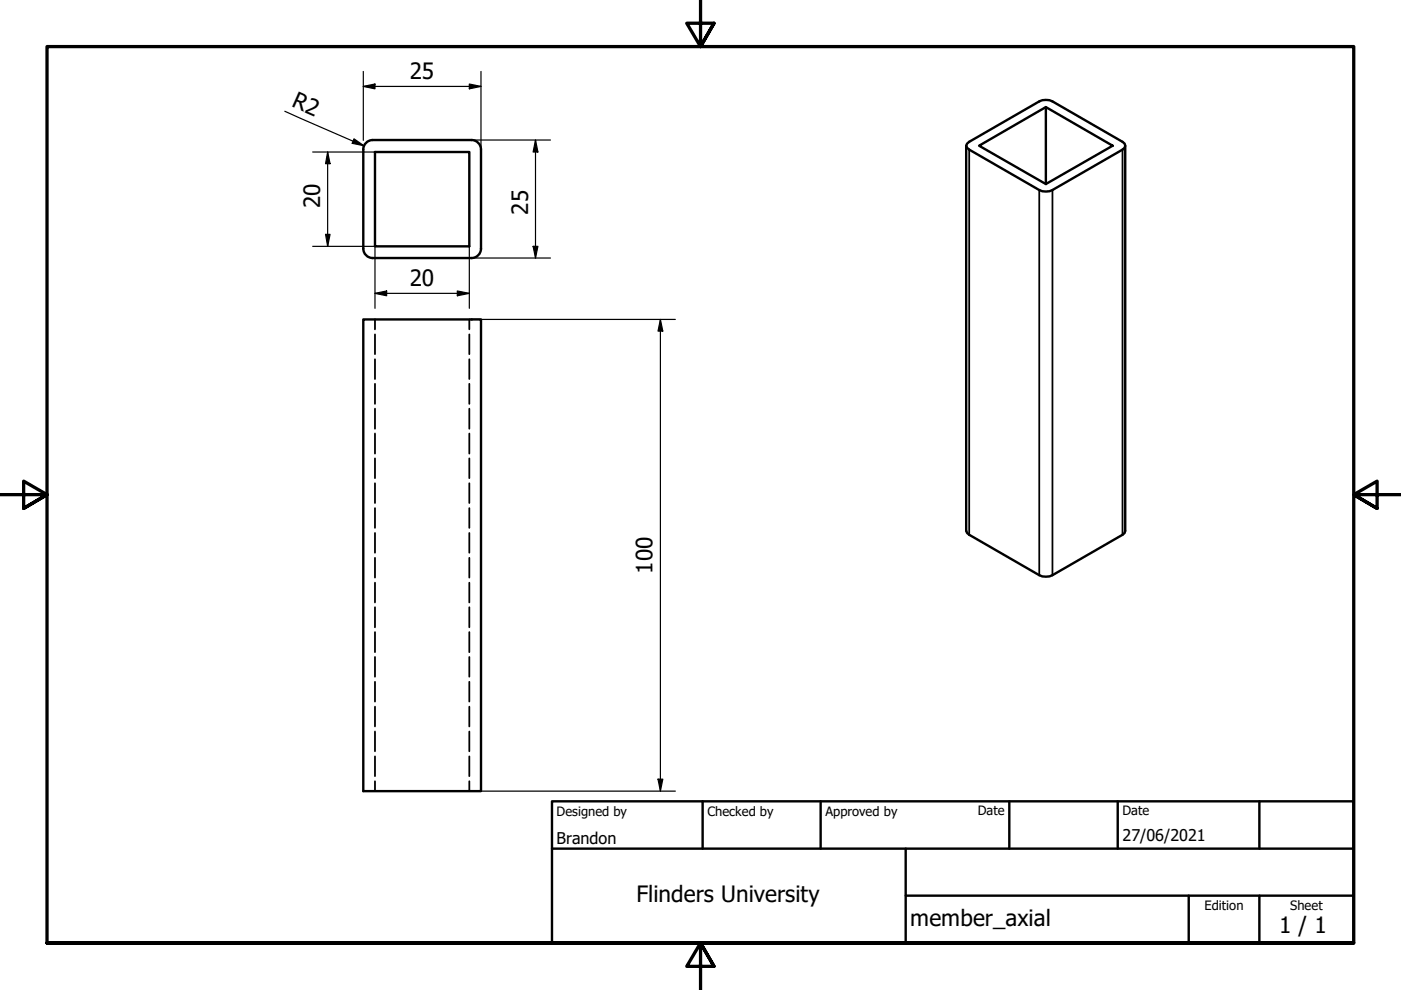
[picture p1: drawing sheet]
<svg xmlns="http://www.w3.org/2000/svg" width="297mm" height="210mm" viewBox="0 0 297 210" stroke-linecap="round" stroke-linejoin="round" font-family="sans-serif">
<!-- layer: Hidden (ISO) -->
<g fill="none" stroke="#000" stroke-width=".38">
<path d="M79.5 67.7v2.1M79.5 70.9v4.2M79.5 76.2v4.2M99.5 67.7v2.1M99.5 70.9v4.2M99.5 76.2v4.2M79.5 81.4v4.2M79.5 86.6v4.3M79.5 91.9v4.3M79.5 97.2v4.2M99.5 81.4v4.2M99.5 86.6v4.3"/>
<path d="M99.5 91.9v4.3M99.5 97.2v4.2M79.5 102.5v4.2M79.5 107.7v4.2M79.5 113v4.2M79.5 118.3v4.2M99.5 102.5v4.2M99.5 107.7v4.2M99.5 113v4.2M99.5 118.3v4.2M79.5 123.5v4.2M79.5 128.7v4.3"/>
<path d="M79.5 134v4.3M79.5 139.3v4.2M99.5 123.5v4.2M99.5 128.7v4.3M99.5 134v4.3M99.5 139.3v4.2M79.5 144.6v4.2M79.5 149.8v4.2M79.5 155.1v4.2M99.5 144.6v4.2M99.5 149.8v4.2M99.5 155.1v4.2"/>
<path d="M79.5 160.4v4.2M79.5 165.6v2.1M99.5 160.4v4.2M99.5 165.6v2.1"/>
</g>
<!-- layer: Visible (ISO) -->
<path d="M79 29.7h21M79 29.7a2 2 0 0 0-2 2v21M79.5 32.2h20v20h-20zM100 29.7a2 2 0 0 1 2 2v21M204.9 30.9v81.7l.1 .4 .5 .4 14.8 8.6a3.2 3.2 0 0 0 2.8 0l14.9-8.6 .4-.4 .2-.4v-81.7M205 30.5l15.3-9a3.2 3.2 0 0 1 2.8 0l14.9 8.6 .4 .4 .2 .4-.2 .4-.4 .4-14.9 8.6a3.2 3.2 0 0 1-2.8 0l-14.8-8.6-.5-.4-.1-.4zM221.7 22.7l14.2 8.2-14.2 8.1zM221.7 22.7l-14.1 8.2 14.1 8.1M77 52.7a2 2 0 0 0 2 2M79 54.7h21M102 52.7a2 2 0 0 1-2 2M77 67.7h25v100h-25z" fill="none" stroke="#000" stroke-width=".51"/>
<!-- layer: Visible Narrow (ISO) -->
<path d="M205.5 31.7v81.7M238 31.7v81.7M220.3 40.3v81.7M223.1 40.3v81.7" fill="none" stroke="#000" stroke-width=".38"/>
<!-- layer: Border (ISO) -->
<path d="M148.5 -.1v10l-2.9-5h5.8l-2.9 5 2.9-5M0 104.9h10l-5-2.9v5.8l5-2.9-5 2.9M297 104.9h-10l5-2.9v5.8l-5-2.9 5 2.9M10 199.9v-190h277v190h-277h277M151.4 204.9l-2.9-5 2.9 5h-5.8l2.9-5v10" fill="none" stroke="#000" stroke-width=".7"/>
<!-- layer: Title (ISO) -->
<path d="M117 169.9h170v30h-170zM117 179.9h170M149 169.9v10M174 169.9v10M192 179.9v20M214 169.9v10M237 169.9v10M267 169.9v10M192 189.9h95M252 189.9v10M267 189.9v10" fill="none" stroke="#000" stroke-width=".51"/>
<!-- layer: Dimension (ISO) -->
<g fill="none" stroke="#000" stroke-width=".25">
<path d="M77 18.3l2.5-.5v1zM77 18.3h25M77 15.1v14.7M99.5 17.8l2.5 .5-2.5 .5zM102 15.1v16.6M60.4 23.6l16.8 7.3M66.3 32.2h13.2M69.5 32.2l.5 2.5h-1zM69.5 32.2v20M75.1 29.4l2.1 1.5-2.5-.5zM77 31v.7M100 29.7h16.7"/>
<path d="M113.5 29.7l.5 2.5h-1zM113.5 29.7v25M66.3 52.2h13.2v13.2M69 49.7h1l-.5 2.5zM99.5 52.2v13.2M100 54.7h16.7M113 52.2h1l-.5 2.5zM79.5 62.2l2.5-.5v1zM79.5 62.2h20M97 61.7l2.5 .5-2.5 .5zM100 67.7h43.2M140 67.7l.5 2.5h-1z"/>
<path d="M140 67.7v100M100 167.7h43.2M139.5 165.2h1l-.5 2.5z"/>
</g>
<g fill="#000">
<path d="M77 18.3l2.5-.5v1z" fill-rule="evenodd"/>
<path d="M99.5 17.8l2.5 .5-2.5 .5z" fill-rule="evenodd"/>
<path d="M69.5 32.2l.5 2.5h-1z" fill-rule="evenodd"/>
<path d="M75.1 29.4l2.1 1.5-2.5-.5z" fill-rule="evenodd"/>
<path d="M113.5 29.7l.5 2.5h-1z" fill-rule="evenodd"/>
<path d="M69 49.7h1l-.5 2.5z" fill-rule="evenodd"/>
<path d="M113 52.2h1l-.5 2.5z" fill-rule="evenodd"/>
<path d="M79.5 62.2l2.5-.5v1z" fill-rule="evenodd"/>
<path d="M97 61.7l2.5 .5-2.5 .5z" fill-rule="evenodd"/>
<path d="M140 67.7l.5 2.5h-1z" fill-rule="evenodd"/>
<path d="M139.5 165.2h1l-.5 2.5z" fill-rule="evenodd"/>
</g>
<g font-size="4.8">
<text x="86.9" y="16.7">25</text>
<text x="61.7" y="22.5" transform="rotate(24 61.7 22.5)">R2</text>
<text x="67.9" y="44.1" transform="rotate(-90 67.9 44.1)">20</text>
<text x="112" y="45.6" transform="rotate(-90 112 45.6)">25</text>
<text x="86.9" y="60.6">20</text>
<text x="138.4" y="121.6" transform="rotate(-90 138.4 121.6)">100</text>
<text x="134.9" y="191.3">Flinders University</text>
<text x="193" y="196.4">member_axial</text>
<text x="271.2" y="197.8">1 / 1</text>
</g>
<g font-size="3.4">
<text x="118" y="178.9">Brandon</text>
<text x="238" y="178.3">27/06/2021</text>
</g>
<g font-size="2.7">
<text x="118" y="173">Designed by</text>
<text x="150" y="173">Checked by</text>
<text x="175" y="173">Approved by</text>
<text x="207.3" y="172.9">Date</text>
<text x="238" y="172.9">Date</text>
<text x="255.4" y="193">Edition</text>
<text x="273.6" y="193">Sheet</text>
</g>
</svg>
